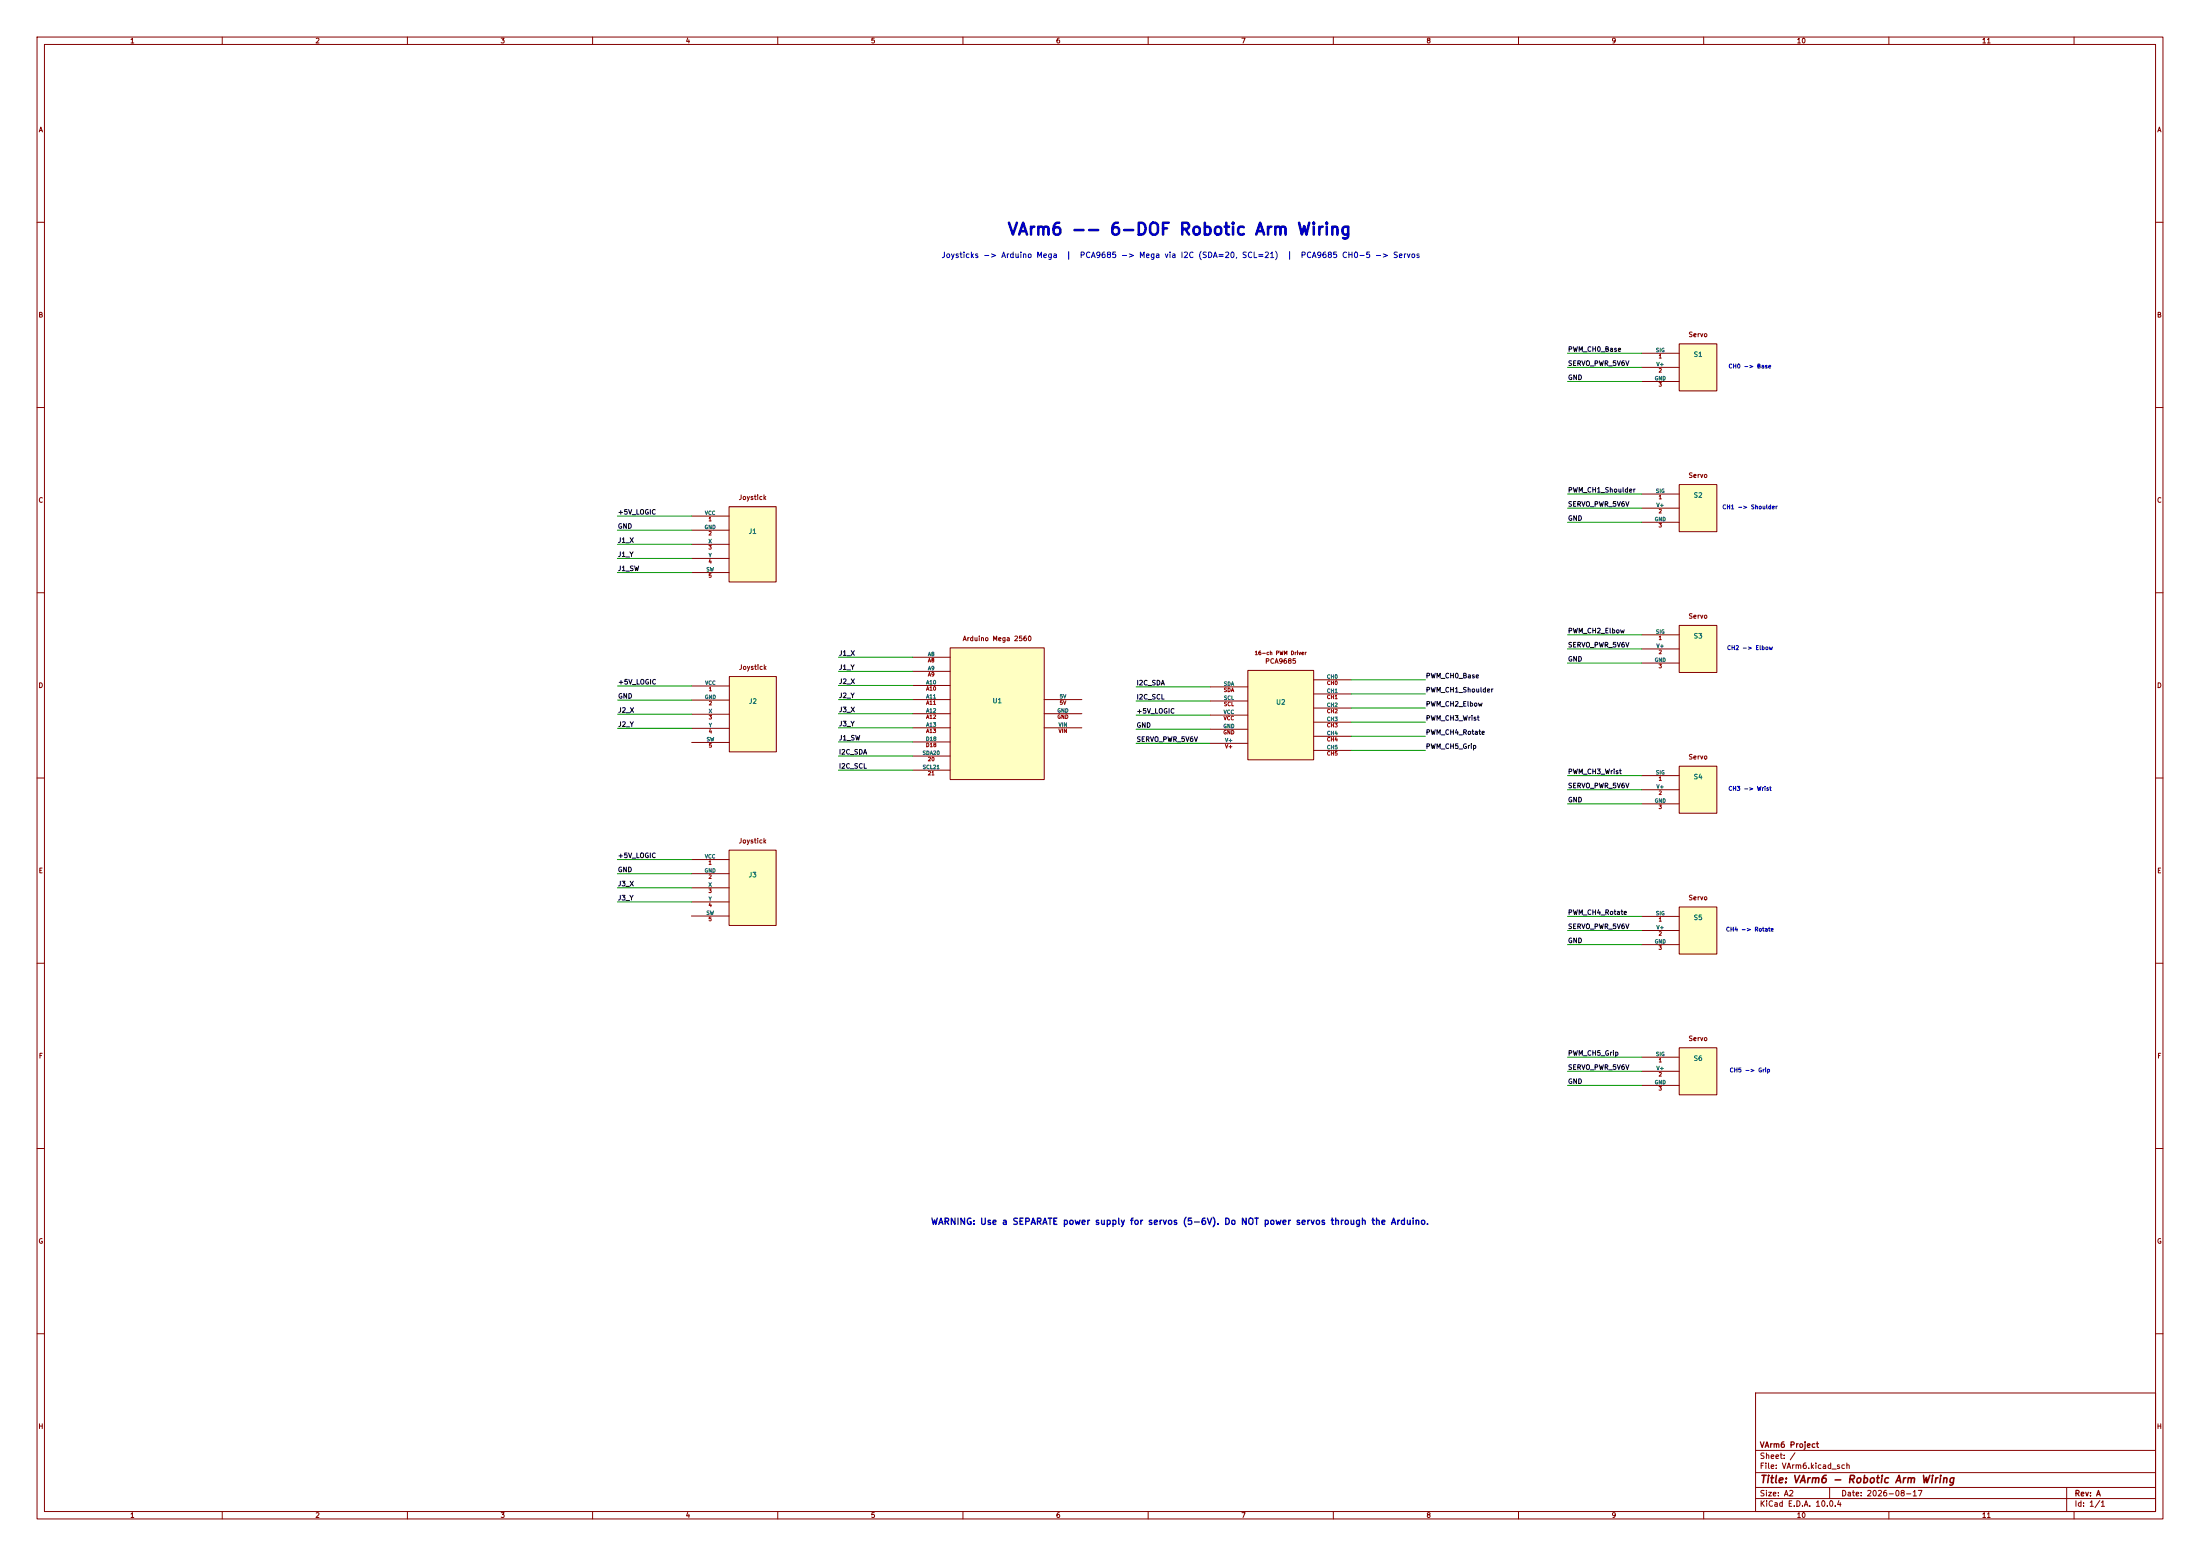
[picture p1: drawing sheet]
(kicad_sch
 (version 20260306)
 (generator "eeschema")
 (generator_version "10.0")
 (paper "A2")
 (title_block
  (title "VArm6 - Robotic Arm Wiring")
  (date "2026-08-17")
  (rev "A")
  (company "VArm6 Project"))
 (lib_symbols
  (symbol "VArm6:Arduino_Mega2560"
   (pin_names
    (offset 0)) (exclude_from_sim no) (in_bom yes) (on_board yes)
   (in_pos_files yes)
   (duplicate_pin_numbers_are_jumpers no)
   (property "Reference" "U" (at 0 23.28 0) (show_name no) (do_not_autoplace no) (effects (font (size 1.27 1.27))))
   (property "Value" "Arduino_Mega2560" (at 0 -20.78 0) (show_name no) (do_not_autoplace no) (effects (font (size 1.27 1.27))))
   (property "Footprint" "" (at 0 0 0) (show_name no) (do_not_autoplace no) (hide yes) (effects (font (size 1.27 1.27))))
   (property "Datasheet" "" (at 0 0 0) (show_name no) (do_not_autoplace no) (hide yes) (effects (font (size 1.27 1.27))))
   (property "Description" "" (at 0 0 0) (show_name no) (do_not_autoplace no) (hide yes) (effects (font (size 1.27 1.27))))
   (symbol "Arduino_Mega2560_0_1"
    (rectangle (start -12.7 -17.78) (end 12.7 17.78) (stroke (width 0.254) (type default)) (fill (type background)))
    (text "Arduino Mega 2560" (at 0 20.28 0) (effects (font (size 1.27 1.27)))))
   (symbol "Arduino_Mega2560_1_1"
    (pin passive line (at 12.7 3.81 0) (length 10.16) (name "5V" (effects (font (size 1 1)))) (number "5V" (effects (font (size 1 1)))))
    (pin passive line (at -12.7 -11.43 180) (length 10.16) (name "SDA20" (effects (font (size 1 1)))) (number "20" (effects (font (size 1 1)))))
    (pin passive line (at -12.7 -15.24 180) (length 10.16) (name "SCL21" (effects (font (size 1 1)))) (number "21" (effects (font (size 1 1)))))
    (pin passive line (at -12.7 15.24 180) (length 10.16) (name "A8" (effects (font (size 1 1)))) (number "A8" (effects (font (size 1 1)))))
    (pin passive line (at -12.7 11.43 180) (length 10.16) (name "A9" (effects (font (size 1 1)))) (number "A9" (effects (font (size 1 1)))))
    (pin passive line (at -12.7 7.62 180) (length 10.16) (name "A10" (effects (font (size 1 1)))) (number "A10" (effects (font (size 1 1)))))
    (pin passive line (at -12.7 3.81 180) (length 10.16) (name "A11" (effects (font (size 1 1)))) (number "A11" (effects (font (size 1 1)))))
    (pin passive line (at -12.7 0 180) (length 10.16) (name "A12" (effects (font (size 1 1)))) (number "A12" (effects (font (size 1 1)))))
    (pin passive line (at -12.7 -3.81 180) (length 10.16) (name "A13" (effects (font (size 1 1)))) (number "A13" (effects (font (size 1 1)))))
    (pin passive line (at -12.7 -7.62 180) (length 10.16) (name "D18" (effects (font (size 1 1)))) (number "D18" (effects (font (size 1 1)))))
    (pin passive line (at 12.7 0 0) (length 10.16) (name "GND" (effects (font (size 1 1)))) (number "GND" (effects (font (size 1 1)))))
    (pin passive line (at 12.7 -3.81 0) (length 10.16) (name "VIN" (effects (font (size 1 1)))) (number "VIN" (effects (font (size 1 1))))))
   (embedded_fonts no))
  (symbol "VArm6:Joystick_5pin"
   (pin_names
    (offset 0)) (exclude_from_sim no) (in_bom yes) (on_board yes)
   (in_pos_files yes)
   (duplicate_pin_numbers_are_jumpers no)
   (property "Reference" "J" (at 0 15.36 0) (show_name no) (do_not_autoplace no) (effects (font (size 1.27 1.27))))
   (property "Value" "Joystick" (at 0 -13.16 0) (show_name no) (do_not_autoplace no) (effects (font (size 1.27 1.27))))
   (property "Footprint" "" (at 0 0 0) (show_name no) (do_not_autoplace no) (hide yes) (effects (font (size 1.27 1.27))))
   (property "Datasheet" "" (at 0 0 0) (show_name no) (do_not_autoplace no) (hide yes) (effects (font (size 1.27 1.27))))
   (property "Description" "" (at 0 0 0) (show_name no) (do_not_autoplace no) (hide yes) (effects (font (size 1.27 1.27))))
   (symbol "Joystick_5pin_0_1"
    (rectangle (start -6.35 -10.16) (end 6.35 10.16) (stroke (width 0.254) (type default)) (fill (type background)))
    (text "Joystick" (at 0 12.66 0) (effects (font (size 1.27 1.27)))))
   (symbol "Joystick_5pin_1_1"
    (pin passive line (at -6.35 7.62 180) (length 10.16) (name "VCC" (effects (font (size 1 1)))) (number "1" (effects (font (size 1 1)))))
    (pin passive line (at -6.35 3.81 180) (length 10.16) (name "GND" (effects (font (size 1 1)))) (number "2" (effects (font (size 1 1)))))
    (pin passive line (at -6.35 0 180) (length 10.16) (name "X" (effects (font (size 1 1)))) (number "3" (effects (font (size 1 1)))))
    (pin passive line (at -6.35 -3.81 180) (length 10.16) (name "Y" (effects (font (size 1 1)))) (number "4" (effects (font (size 1 1)))))
    (pin passive line (at -6.35 -7.62 180) (length 10.16) (name "SW" (effects (font (size 1 1)))) (number "5" (effects (font (size 1 1))))))
   (embedded_fonts no))
  (symbol "VArm6:PCA9685"
   (pin_names
    (offset 0)) (exclude_from_sim no) (in_bom yes) (on_board yes)
   (in_pos_files yes)
   (duplicate_pin_numbers_are_jumpers no)
   (property "Reference" "U" (at 0 19.265 0) (show_name no) (do_not_autoplace no) (effects (font (size 1.27 1.27))))
   (property "Value" "PCA9685" (at 0 -15.065 0) (show_name no) (do_not_autoplace no) (effects (font (size 1.27 1.27))))
   (property "Footprint" "" (at 0 0 0) (show_name no) (do_not_autoplace no) (hide yes) (effects (font (size 1.27 1.27))))
   (property "Datasheet" "" (at 0 0 0) (show_name no) (do_not_autoplace no) (hide yes) (effects (font (size 1.27 1.27))))
   (property "Description" "" (at 0 0 0) (show_name no) (do_not_autoplace no) (hide yes) (effects (font (size 1.27 1.27))))
   (symbol "PCA9685_0_1"
    (rectangle (start -8.89 -12.065) (end 8.89 12.065) (stroke (width 0.254) (type default)) (fill (type background)))
    (text "16-ch PWM Driver" (at 0 16.765 0) (effects (font (size 1 1))))
    (text "PCA9685" (at 0 14.565 0) (effects (font (size 1.27 1.27)))))
   (symbol "PCA9685_1_1"
    (pin passive line (at 8.89 9.525 0) (length 10.16) (name "CH0" (effects (font (size 1 1)))) (number "CH0" (effects (font (size 1 1)))))
    (pin passive line (at 8.89 5.715 0) (length 10.16) (name "CH1" (effects (font (size 1 1)))) (number "CH1" (effects (font (size 1 1)))))
    (pin passive line (at 8.89 1.905 0) (length 10.16) (name "CH2" (effects (font (size 1 1)))) (number "CH2" (effects (font (size 1 1)))))
    (pin passive line (at 8.89 -1.905 0) (length 10.16) (name "CH3" (effects (font (size 1 1)))) (number "CH3" (effects (font (size 1 1)))))
    (pin passive line (at 8.89 -5.715 0) (length 10.16) (name "CH4" (effects (font (size 1 1)))) (number "CH4" (effects (font (size 1 1)))))
    (pin passive line (at 8.89 -9.525 0) (length 10.16) (name "CH5" (effects (font (size 1 1)))) (number "CH5" (effects (font (size 1 1)))))
    (pin passive line (at -8.89 -3.81 180) (length 10.16) (name "GND" (effects (font (size 1 1)))) (number "GND" (effects (font (size 1 1)))))
    (pin passive line (at -8.89 3.81 180) (length 10.16) (name "SCL" (effects (font (size 1 1)))) (number "SCL" (effects (font (size 1 1)))))
    (pin passive line (at -8.89 7.62 180) (length 10.16) (name "SDA" (effects (font (size 1 1)))) (number "SDA" (effects (font (size 1 1)))))
    (pin passive line (at -8.89 -7.62 180) (length 10.16) (name "V+" (effects (font (size 1 1)))) (number "V+" (effects (font (size 1 1)))))
    (pin passive line (at -8.89 0 180) (length 10.16) (name "VCC" (effects (font (size 1 1)))) (number "VCC" (effects (font (size 1 1))))))
   (embedded_fonts no))
  (symbol "VArm6:Servo_3pin"
   (pin_names
    (offset 0)) (exclude_from_sim no) (in_bom yes) (on_board yes)
   (in_pos_files yes)
   (duplicate_pin_numbers_are_jumpers no)
   (property "Reference" "S" (at 0 11.55 0) (show_name no) (do_not_autoplace no) (effects (font (size 1.27 1.27))))
   (property "Value" "Servo" (at 0 -9.35 0) (show_name no) (do_not_autoplace no) (effects (font (size 1.27 1.27))))
   (property "Footprint" "" (at 0 0 0) (show_name no) (do_not_autoplace no) (hide yes) (effects (font (size 1.27 1.27))))
   (property "Datasheet" "" (at 0 0 0) (show_name no) (do_not_autoplace no) (hide yes) (effects (font (size 1.27 1.27))))
   (property "Description" "" (at 0 0 0) (show_name no) (do_not_autoplace no) (hide yes) (effects (font (size 1.27 1.27))))
   (symbol "Servo_3pin_0_1"
    (rectangle (start -5.08 -6.35) (end 5.08 6.35) (stroke (width 0.254) (type default)) (fill (type background)))
    (text "Servo" (at 0 8.85 0) (effects (font (size 1.27 1.27)))))
   (symbol "Servo_3pin_1_1"
    (pin passive line (at -5.08 3.81 180) (length 10.16) (name "SIG" (effects (font (size 1 1)))) (number "1" (effects (font (size 1 1)))))
    (pin passive line (at -5.08 0 180) (length 10.16) (name "V+" (effects (font (size 1 1)))) (number "2" (effects (font (size 1 1)))))
    (pin passive line (at -5.08 -3.81 180) (length 10.16) (name "GND" (effects (font (size 1 1)))) (number "3" (effects (font (size 1 1))))))
   (embedded_fonts no)))
 (text "VArm6 -- 6-DOF Robotic Arm Wiring"
  (exclude_from_sim no)
  (at 318.77 62.088 0)
  (effects (font (size 3.2 3.2)
    (bold yes))))
 (text "CH1 -> Shoulder"
  (exclude_from_sim no)
  (at 472.504 137.096 0)
  (effects (font (size 1.1 1.1))))
 (text "CH3 -> Wrist"
  (exclude_from_sim no)
  (at 472.504 213.096 0)
  (effects (font (size 1.1 1.1))))
 (text "CH4 -> Rotate"
  (exclude_from_sim no)
  (at 472.504 251.096 0)
  (effects (font (size 1.1 1.1))))
 (text "Joysticks -> Arduino Mega  |  PCA9685 -> Mega via I2C (SDA=20, SCL=21)  |  PCA9685 CH0-5 -> Servos"
  (exclude_from_sim no)
  (at 318.77 69.088 0)
  (effects (font (size 1.5 1.5))))
 (text "CH0 -> Base"
  (exclude_from_sim no)
  (at 472.504 99.096 0)
  (effects (font (size 1.1 1.1))))
 (text "CH2 -> Elbow"
  (exclude_from_sim no)
  (at 472.504 175.096 0)
  (effects (font (size 1.1 1.1))))
 (text "CH5 -> Grip"
  (exclude_from_sim no)
  (at 472.504 289.096 0)
  (effects (font (size 1.1 1.1))))
 (text "WARNING: Use a SEPARATE power supply for servos (5-6V). Do NOT power servos through the Arduino."
  (exclude_from_sim no)
  (at 318.77 329.946 0)
  (effects (font (size 1.7 1.7)
    (bold yes))))
 (wire
  (pts (xy 443.23 99.16) (xy 423.23 99.16))
  (stroke (width 0.1524) (type default)))
 (wire
  (pts (xy 246.38 207.88) (xy 226.38 207.88))
  (stroke (width 0.1524) (type default)))
 (wire
  (pts (xy 443.23 254.97) (xy 423.23 254.97))
  (stroke (width 0.1524) (type default)))
 (wire
  (pts (xy 186.69 150.73) (xy 166.69 150.73))
  (stroke (width 0.1524) (type default)))
 (wire
  (pts (xy 443.23 133.35) (xy 423.23 133.35))
  (stroke (width 0.1524) (type default)))
 (wire
  (pts (xy 246.38 196.45) (xy 226.38 196.45))
  (stroke (width 0.1524) (type default)))
 (wire
  (pts (xy 443.23 171.35) (xy 423.23 171.35))
  (stroke (width 0.1524) (type default)))
 (wire
  (pts (xy 186.69 146.92) (xy 166.69 146.92))
  (stroke (width 0.1524) (type default)))
 (wire
  (pts (xy 443.23 247.35) (xy 423.23 247.35))
  (stroke (width 0.1524) (type default)))
 (wire
  (pts (xy 364.85 194.925) (xy 384.85 194.925))
  (stroke (width 0.1524) (type default)))
 (wire
  (pts (xy 443.23 137.16) (xy 423.23 137.16))
  (stroke (width 0.1524) (type default)))
 (wire
  (pts (xy 364.85 191.115) (xy 384.85 191.115))
  (stroke (width 0.1524) (type default)))
 (wire
  (pts (xy 186.76 185.16) (xy 166.76 185.16))
  (stroke (width 0.1524) (type default)))
 (wire
  (pts (xy 443.23 213.16) (xy 423.23 213.16))
  (stroke (width 0.1524) (type default)))
 (wire
  (pts (xy 186.76 192.78) (xy 166.76 192.78))
  (stroke (width 0.1524) (type default)))
 (wire
  (pts (xy 186.69 235.82) (xy 166.69 235.82))
  (stroke (width 0.1524) (type default)))
 (wire
  (pts (xy 186.69 143.11) (xy 166.69 143.11))
  (stroke (width 0.1524) (type default)))
 (wire
  (pts (xy 186.76 188.97) (xy 166.76 188.97))
  (stroke (width 0.1524) (type default)))
 (wire
  (pts (xy 443.23 251.16) (xy 423.23 251.16))
  (stroke (width 0.1524) (type default)))
 (wire
  (pts (xy 186.69 139.3) (xy 166.69 139.3))
  (stroke (width 0.1524) (type default)))
 (wire
  (pts (xy 443.23 216.97) (xy 423.23 216.97))
  (stroke (width 0.1524) (type default)))
 (wire
  (pts (xy 443.23 209.35) (xy 423.23 209.35))
  (stroke (width 0.1524) (type default)))
 (wire
  (pts (xy 443.23 95.35) (xy 423.23 95.35))
  (stroke (width 0.1524) (type default)))
 (wire
  (pts (xy 326.75 185.4) (xy 306.75 185.4))
  (stroke (width 0.1524) (type default)))
 (wire
  (pts (xy 443.23 102.97) (xy 423.23 102.97))
  (stroke (width 0.1524) (type default)))
 (wire
  (pts (xy 364.85 187.305) (xy 384.85 187.305))
  (stroke (width 0.1524) (type default)))
 (wire
  (pts (xy 443.23 175.16) (xy 423.23 175.16))
  (stroke (width 0.1524) (type default)))
 (wire
  (pts (xy 443.23 140.97) (xy 423.23 140.97))
  (stroke (width 0.1524) (type default)))
 (wire
  (pts (xy 186.69 154.54) (xy 166.69 154.54))
  (stroke (width 0.1524) (type default)))
 (wire
  (pts (xy 246.38 200.26) (xy 226.38 200.26))
  (stroke (width 0.1524) (type default)))
 (wire
  (pts (xy 443.23 292.97) (xy 423.23 292.97))
  (stroke (width 0.1524) (type default)))
 (wire
  (pts (xy 186.69 239.63) (xy 166.69 239.63))
  (stroke (width 0.1524) (type default)))
 (wire
  (pts (xy 326.75 193.02) (xy 306.75 193.02))
  (stroke (width 0.1524) (type default)))
 (wire
  (pts (xy 326.75 189.21) (xy 306.75 189.21))
  (stroke (width 0.1524) (type default)))
 (wire
  (pts (xy 246.38 185.02) (xy 226.38 185.02))
  (stroke (width 0.1524) (type default)))
 (wire
  (pts (xy 246.38 177.4) (xy 226.38 177.4))
  (stroke (width 0.1524) (type default)))
 (wire
  (pts (xy 443.23 289.16) (xy 423.23 289.16))
  (stroke (width 0.1524) (type default)))
 (wire
  (pts (xy 364.85 198.735) (xy 384.85 198.735))
  (stroke (width 0.1524) (type default)))
 (wire
  (pts (xy 443.23 285.35) (xy 423.23 285.35))
  (stroke (width 0.1524) (type default)))
 (wire
  (pts (xy 186.76 196.59) (xy 166.76 196.59))
  (stroke (width 0.1524) (type default)))
 (wire
  (pts (xy 326.75 200.64) (xy 306.75 200.64))
  (stroke (width 0.1524) (type default)))
 (wire
  (pts (xy 186.69 243.44) (xy 166.69 243.44))
  (stroke (width 0.1524) (type default)))
 (wire
  (pts (xy 246.38 192.64) (xy 226.38 192.64))
  (stroke (width 0.1524) (type default)))
 (wire
  (pts (xy 186.69 232.01) (xy 166.69 232.01))
  (stroke (width 0.1524) (type default)))
 (wire
  (pts (xy 246.38 181.21) (xy 226.38 181.21))
  (stroke (width 0.1524) (type default)))
 (wire
  (pts (xy 364.85 202.545) (xy 384.85 202.545))
  (stroke (width 0.1524) (type default)))
 (wire
  (pts (xy 364.85 183.495) (xy 384.85 183.495))
  (stroke (width 0.1524) (type default)))
 (wire
  (pts (xy 246.38 188.83) (xy 226.38 188.83))
  (stroke (width 0.1524) (type default)))
 (wire
  (pts (xy 246.38 204.07) (xy 226.38 204.07))
  (stroke (width 0.1524) (type default)))
 (wire
  (pts (xy 443.23 178.97) (xy 423.23 178.97))
  (stroke (width 0.1524) (type default)))
 (wire
  (pts (xy 326.75 196.83) (xy 306.75 196.83))
  (stroke (width 0.1524) (type default)))
 (label "J1_X"
  (at 226.38 177.4 0)
  (effects (font (size 1.27 1.27)) (justify left bottom)))
 (label "GND"
  (at 423.23 178.97 0)
  (effects (font (size 1.27 1.27)) (justify left bottom)))
 (label "J1_SW"
  (at 226.38 200.26 0)
  (effects (font (size 1.27 1.27)) (justify left bottom)))
 (label "GND"
  (at 423.23 140.97 0)
  (effects (font (size 1.27 1.27)) (justify left bottom)))
 (label "PWM_CH1_Shoulder"
  (at 423.23 133.35 0)
  (effects (font (size 1.27 1.27)) (justify left bottom)))
 (label "PWM_CH5_Grip"
  (at 384.85 202.545 0)
  (effects (font (size 1.27 1.27)) (justify left bottom)))
 (label "SERVO_PWR_5V6V"
  (at 423.23 251.16 0)
  (effects (font (size 1.27 1.27)) (justify left bottom)))
 (label "J1_Y"
  (at 226.38 181.21 0)
  (effects (font (size 1.27 1.27)) (justify left bottom)))
 (label "I2C_SCL"
  (at 306.75 189.21 0)
  (effects (font (size 1.27 1.27)) (justify left bottom)))
 (label "J3_X"
  (at 166.69 239.63 0)
  (effects (font (size 1.27 1.27)) (justify left bottom)))
 (label "J3_X"
  (at 226.38 192.64 0)
  (effects (font (size 1.27 1.27)) (justify left bottom)))
 (label "SERVO_PWR_5V6V"
  (at 423.23 99.16 0)
  (effects (font (size 1.27 1.27)) (justify left bottom)))
 (label "+5V_LOGIC"
  (at 166.69 232.01 0)
  (effects (font (size 1.27 1.27)) (justify left bottom)))
 (label "J1_X"
  (at 166.69 146.92 0)
  (effects (font (size 1.27 1.27)) (justify left bottom)))
 (label "PWM_CH4_Rotate"
  (at 384.85 198.735 0)
  (effects (font (size 1.27 1.27)) (justify left bottom)))
 (label "PWM_CH5_Grip"
  (at 423.23 285.35 0)
  (effects (font (size 1.27 1.27)) (justify left bottom)))
 (label "J2_Y"
  (at 166.76 196.59 0)
  (effects (font (size 1.27 1.27)) (justify left bottom)))
 (label "GND"
  (at 306.75 196.83 0)
  (effects (font (size 1.27 1.27)) (justify left bottom)))
 (label "+5V_LOGIC"
  (at 306.75 193.02 0)
  (effects (font (size 1.27 1.27)) (justify left bottom)))
 (label "SERVO_PWR_5V6V"
  (at 423.23 213.16 0)
  (effects (font (size 1.27 1.27)) (justify left bottom)))
 (label "GND"
  (at 423.23 292.97 0)
  (effects (font (size 1.27 1.27)) (justify left bottom)))
 (label "J3_Y"
  (at 226.38 196.45 0)
  (effects (font (size 1.27 1.27)) (justify left bottom)))
 (label "GND"
  (at 423.23 102.97 0)
  (effects (font (size 1.27 1.27)) (justify left bottom)))
 (label "+5V_LOGIC"
  (at 166.76 185.16 0)
  (effects (font (size 1.27 1.27)) (justify left bottom)))
 (label "+5V_LOGIC"
  (at 166.69 139.3 0)
  (effects (font (size 1.27 1.27)) (justify left bottom)))
 (label "SERVO_PWR_5V6V"
  (at 423.23 175.16 0)
  (effects (font (size 1.27 1.27)) (justify left bottom)))
 (label "I2C_SDA"
  (at 226.38 204.07 0)
  (effects (font (size 1.27 1.27)) (justify left bottom)))
 (label "PWM_CH3_Wrist"
  (at 384.85 194.925 0)
  (effects (font (size 1.27 1.27)) (justify left bottom)))
 (label "PWM_CH1_Shoulder"
  (at 384.85 187.305 0)
  (effects (font (size 1.27 1.27)) (justify left bottom)))
 (label "GND"
  (at 166.69 235.82 0)
  (effects (font (size 1.27 1.27)) (justify left bottom)))
 (label "I2C_SDA"
  (at 306.75 185.4 0)
  (effects (font (size 1.27 1.27)) (justify left bottom)))
 (label "PWM_CH2_Elbow"
  (at 423.23 171.35 0)
  (effects (font (size 1.27 1.27)) (justify left bottom)))
 (label "J1_SW"
  (at 166.69 154.54 0)
  (effects (font (size 1.27 1.27)) (justify left bottom)))
 (label "I2C_SCL"
  (at 226.38 207.88 0)
  (effects (font (size 1.27 1.27)) (justify left bottom)))
 (label "J2_Y"
  (at 226.38 188.83 0)
  (effects (font (size 1.27 1.27)) (justify left bottom)))
 (label "GND"
  (at 423.23 254.97 0)
  (effects (font (size 1.27 1.27)) (justify left bottom)))
 (label "PWM_CH0_Base"
  (at 423.23 95.35 0)
  (effects (font (size 1.27 1.27)) (justify left bottom)))
 (label "J2_X"
  (at 166.76 192.78 0)
  (effects (font (size 1.27 1.27)) (justify left bottom)))
 (label "GND"
  (at 423.23 216.97 0)
  (effects (font (size 1.27 1.27)) (justify left bottom)))
 (label "SERVO_PWR_5V6V"
  (at 423.23 289.16 0)
  (effects (font (size 1.27 1.27)) (justify left bottom)))
 (label "PWM_CH3_Wrist"
  (at 423.23 209.35 0)
  (effects (font (size 1.27 1.27)) (justify left bottom)))
 (label "PWM_CH0_Base"
  (at 384.85 183.495 0)
  (effects (font (size 1.27 1.27)) (justify left bottom)))
 (label "SERVO_PWR_5V6V"
  (at 306.75 200.64 0)
  (effects (font (size 1.27 1.27)) (justify left bottom)))
 (label "SERVO_PWR_5V6V"
  (at 423.23 137.16 0)
  (effects (font (size 1.27 1.27)) (justify left bottom)))
 (label "PWM_CH2_Elbow"
  (at 384.85 191.115 0)
  (effects (font (size 1.27 1.27)) (justify left bottom)))
 (label "GND"
  (at 166.69 143.11 0)
  (effects (font (size 1.27 1.27)) (justify left bottom)))
 (label "J1_Y"
  (at 166.69 150.73 0)
  (effects (font (size 1.27 1.27)) (justify left bottom)))
 (label "PWM_CH4_Rotate"
  (at 423.23 247.35 0)
  (effects (font (size 1.27 1.27)) (justify left bottom)))
 (label "GND"
  (at 166.76 188.97 0)
  (effects (font (size 1.27 1.27)) (justify left bottom)))
 (label "J2_X"
  (at 226.38 185.02 0)
  (effects (font (size 1.27 1.27)) (justify left bottom)))
 (label "J3_Y"
  (at 166.69 243.44 0)
  (effects (font (size 1.27 1.27)) (justify left bottom)))
 (symbol
  (lib_id "VArm6:Joystick_5pin")
  (at 203.2 146.92 0)
  (unit 1)
  (body_style 1)
  (exclude_from_sim no)
  (in_bom yes)
  (on_board yes)
  (in_pos_files yes)
  (dnp no)
  (property "Reference" "J1" (at 203.2 143.42 0) (show_name no) (do_not_autoplace no) (effects (font (size 1.27 1.27))))
  (property "Value" "J1" (at 203.2 150.42 0) (hide yes) (show_name no) (do_not_autoplace no) (effects (font (size 1.27 1.27))))
  (property "Footprint" "" (at 203.2 146.92 0) (show_name no) (do_not_autoplace no) (effects (font (size 1.27 1.27))))
  (property "Datasheet" "" (at 203.2 146.92 0) (show_name no) (do_not_autoplace no) (effects (font (size 1.27 1.27))))
  (property "Description" "" (at 203.2 146.92 0) (show_name no) (do_not_autoplace no) (effects (font (size 1.27 1.27))))
  (pin "3")
  (pin "5")
  (pin "2")
  (pin "4")
  (pin "1"))
 (symbol
  (lib_id "VArm6:PCA9685")
  (at 345.8 193.02 0)
  (unit 1)
  (body_style 1)
  (exclude_from_sim no)
  (in_bom yes)
  (on_board yes)
  (in_pos_files yes)
  (dnp no)
  (property "Reference" "U2" (at 345.8 189.52 0) (show_name no) (do_not_autoplace no) (effects (font (size 1.27 1.27))))
  (property "Value" "U2" (at 345.8 196.52 0) (hide yes) (show_name no) (do_not_autoplace no) (effects (font (size 1.27 1.27))))
  (property "Footprint" "" (at 345.8 193.02 0) (show_name no) (do_not_autoplace no) (effects (font (size 1.27 1.27))))
  (property "Datasheet" "" (at 345.8 193.02 0) (show_name no) (do_not_autoplace no) (effects (font (size 1.27 1.27))))
  (property "Description" "" (at 345.8 193.02 0) (show_name no) (do_not_autoplace no) (effects (font (size 1.27 1.27))))
  (pin "CH2")
  (pin "CH4")
  (pin "CH1")
  (pin "CH0")
  (pin "CH3")
  (pin "CH5")
  (pin "SCL")
  (pin "GND")
  (pin "SDA")
  (pin "V+")
  (pin "VCC"))
 (symbol
  (lib_id "VArm6:Servo_3pin")
  (at 458.47 213.16 0)
  (unit 1)
  (body_style 1)
  (exclude_from_sim no)
  (in_bom yes)
  (on_board yes)
  (in_pos_files yes)
  (dnp no)
  (property "Reference" "S4" (at 458.47 209.66 0) (show_name no) (do_not_autoplace no) (effects (font (size 1.27 1.27))))
  (property "Value" "S4" (at 458.47 216.66 0) (hide yes) (show_name no) (do_not_autoplace no) (effects (font (size 1.27 1.27))))
  (property "Footprint" "" (at 458.47 213.16 0) (show_name no) (do_not_autoplace no) (effects (font (size 1.27 1.27))))
  (property "Datasheet" "" (at 458.47 213.16 0) (show_name no) (do_not_autoplace no) (effects (font (size 1.27 1.27))))
  (property "Description" "" (at 458.47 213.16 0) (show_name no) (do_not_autoplace no) (effects (font (size 1.27 1.27))))
  (pin "1")
  (pin "2")
  (pin "3"))
 (symbol
  (lib_id "VArm6:Servo_3pin")
  (at 458.47 137.16 0)
  (unit 1)
  (body_style 1)
  (exclude_from_sim no)
  (in_bom yes)
  (on_board yes)
  (in_pos_files yes)
  (dnp no)
  (property "Reference" "S2" (at 458.47 133.66 0) (show_name no) (do_not_autoplace no) (effects (font (size 1.27 1.27))))
  (property "Value" "S2" (at 458.47 140.66 0) (hide yes) (show_name no) (do_not_autoplace no) (effects (font (size 1.27 1.27))))
  (property "Footprint" "" (at 458.47 137.16 0) (show_name no) (do_not_autoplace no) (effects (font (size 1.27 1.27))))
  (property "Datasheet" "" (at 458.47 137.16 0) (show_name no) (do_not_autoplace no) (effects (font (size 1.27 1.27))))
  (property "Description" "" (at 458.47 137.16 0) (show_name no) (do_not_autoplace no) (effects (font (size 1.27 1.27))))
  (pin "2")
  (pin "3")
  (pin "1"))
 (symbol
  (lib_id "VArm6:Servo_3pin")
  (at 458.47 99.16 0)
  (unit 1)
  (body_style 1)
  (exclude_from_sim no)
  (in_bom yes)
  (on_board yes)
  (in_pos_files yes)
  (dnp no)
  (property "Reference" "S1" (at 458.47 95.66 0) (show_name no) (do_not_autoplace no) (effects (font (size 1.27 1.27))))
  (property "Value" "S1" (at 458.47 102.66 0) (hide yes) (show_name no) (do_not_autoplace no) (effects (font (size 1.27 1.27))))
  (property "Footprint" "" (at 458.47 99.16 0) (show_name no) (do_not_autoplace no) (effects (font (size 1.27 1.27))))
  (property "Datasheet" "" (at 458.47 99.16 0) (show_name no) (do_not_autoplace no) (effects (font (size 1.27 1.27))))
  (property "Description" "" (at 458.47 99.16 0) (show_name no) (do_not_autoplace no) (effects (font (size 1.27 1.27))))
  (pin "3")
  (pin "2")
  (pin "1"))
 (symbol
  (lib_id "VArm6:Servo_3pin")
  (at 458.47 289.16 0)
  (unit 1)
  (body_style 1)
  (exclude_from_sim no)
  (in_bom yes)
  (on_board yes)
  (in_pos_files yes)
  (dnp no)
  (property "Reference" "S6" (at 458.47 285.66 0) (show_name no) (do_not_autoplace no) (effects (font (size 1.27 1.27))))
  (property "Value" "S6" (at 458.47 292.66 0) (hide yes) (show_name no) (do_not_autoplace no) (effects (font (size 1.27 1.27))))
  (property "Footprint" "" (at 458.47 289.16 0) (show_name no) (do_not_autoplace no) (effects (font (size 1.27 1.27))))
  (property "Datasheet" "" (at 458.47 289.16 0) (show_name no) (do_not_autoplace no) (effects (font (size 1.27 1.27))))
  (property "Description" "" (at 458.47 289.16 0) (show_name no) (do_not_autoplace no) (effects (font (size 1.27 1.27))))
  (pin "1")
  (pin "2")
  (pin "3"))
 (symbol
  (lib_id "VArm6:Joystick_5pin")
  (at 203.2 239.63 0)
  (unit 1)
  (body_style 1)
  (exclude_from_sim no)
  (in_bom yes)
  (on_board yes)
  (in_pos_files yes)
  (dnp no)
  (property "Reference" "J3" (at 203.2 236.13 0) (show_name no) (do_not_autoplace no) (effects (font (size 1.27 1.27))))
  (property "Value" "J3" (at 203.2 243.13 0) (hide yes) (show_name no) (do_not_autoplace no) (effects (font (size 1.27 1.27))))
  (property "Footprint" "" (at 203.2 239.63 0) (show_name no) (do_not_autoplace no) (effects (font (size 1.27 1.27))))
  (property "Datasheet" "" (at 203.2 239.63 0) (show_name no) (do_not_autoplace no) (effects (font (size 1.27 1.27))))
  (property "Description" "" (at 203.2 239.63 0) (show_name no) (do_not_autoplace no) (effects (font (size 1.27 1.27))))
  (pin "2")
  (pin "1")
  (pin "5")
  (pin "3")
  (pin "4"))
 (symbol
  (lib_id "VArm6:Servo_3pin")
  (at 458.47 175.16 0)
  (unit 1)
  (body_style 1)
  (exclude_from_sim no)
  (in_bom yes)
  (on_board yes)
  (in_pos_files yes)
  (dnp no)
  (property "Reference" "S3" (at 458.47 171.66 0) (show_name no) (do_not_autoplace no) (effects (font (size 1.27 1.27))))
  (property "Value" "S3" (at 458.47 178.66 0) (hide yes) (show_name no) (do_not_autoplace no) (effects (font (size 1.27 1.27))))
  (property "Footprint" "" (at 458.47 175.16 0) (show_name no) (do_not_autoplace no) (effects (font (size 1.27 1.27))))
  (property "Datasheet" "" (at 458.47 175.16 0) (show_name no) (do_not_autoplace no) (effects (font (size 1.27 1.27))))
  (property "Description" "" (at 458.47 175.16 0) (show_name no) (do_not_autoplace no) (effects (font (size 1.27 1.27))))
  (pin "2")
  (pin "1")
  (pin "3"))
 (symbol
  (lib_id "VArm6:Servo_3pin")
  (at 458.47 251.16 0)
  (unit 1)
  (body_style 1)
  (exclude_from_sim no)
  (in_bom yes)
  (on_board yes)
  (in_pos_files yes)
  (dnp no)
  (property "Reference" "S5" (at 458.47 247.66 0) (show_name no) (do_not_autoplace no) (effects (font (size 1.27 1.27))))
  (property "Value" "S5" (at 458.47 254.66 0) (hide yes) (show_name no) (do_not_autoplace no) (effects (font (size 1.27 1.27))))
  (property "Footprint" "" (at 458.47 251.16 0) (show_name no) (do_not_autoplace no) (effects (font (size 1.27 1.27))))
  (property "Datasheet" "" (at 458.47 251.16 0) (show_name no) (do_not_autoplace no) (effects (font (size 1.27 1.27))))
  (property "Description" "" (at 458.47 251.16 0) (show_name no) (do_not_autoplace no) (effects (font (size 1.27 1.27))))
  (pin "3")
  (pin "2")
  (pin "1"))
 (symbol
  (lib_id "VArm6:Joystick_5pin")
  (at 203.27 192.78 0)
  (unit 1)
  (body_style 1)
  (exclude_from_sim no)
  (in_bom yes)
  (on_board yes)
  (in_pos_files yes)
  (dnp no)
  (property "Reference" "J2" (at 203.27 189.28 0) (show_name no) (do_not_autoplace no) (effects (font (size 1.27 1.27))))
  (property "Value" "J2" (at 203.27 196.28 0) (hide yes) (show_name no) (do_not_autoplace no) (effects (font (size 1.27 1.27))))
  (property "Footprint" "" (at 203.27 192.78 0) (show_name no) (do_not_autoplace no) (effects (font (size 1.27 1.27))))
  (property "Datasheet" "" (at 203.27 192.78 0) (show_name no) (do_not_autoplace no) (effects (font (size 1.27 1.27))))
  (property "Description" "" (at 203.27 192.78 0) (show_name no) (do_not_autoplace no) (effects (font (size 1.27 1.27))))
  (pin "4")
  (pin "1")
  (pin "2")
  (pin "5")
  (pin "3"))
 (symbol
  (lib_id "VArm6:Arduino_Mega2560")
  (at 269.24 192.64 0)
  (unit 1)
  (body_style 1)
  (exclude_from_sim no)
  (in_bom yes)
  (on_board yes)
  (in_pos_files yes)
  (dnp no)
  (property "Reference" "U1" (at 269.24 189.14 0) (show_name no) (do_not_autoplace no) (effects (font (size 1.27 1.27))))
  (property "Value" "U1" (at 269.24 196.14 0) (hide yes) (show_name no) (do_not_autoplace no) (effects (font (size 1.27 1.27))))
  (property "Footprint" "" (at 269.24 192.64 0) (show_name no) (do_not_autoplace no) (effects (font (size 1.27 1.27))))
  (property "Datasheet" "" (at 269.24 192.64 0) (show_name no) (do_not_autoplace no) (effects (font (size 1.27 1.27))))
  (property "Description" "" (at 269.24 192.64 0) (show_name no) (do_not_autoplace no) (effects (font (size 1.27 1.27))))
  (pin "GND")
  (pin "A10")
  (pin "21")
  (pin "A8")
  (pin "VIN")
  (pin "A11")
  (pin "5V")
  (pin "A13")
  (pin "20")
  (pin "A12")
  (pin "D18")
  (pin "A9"))
 (sheet_instances
  (path ""
   (page "1")))
 (embedded_fonts no))
